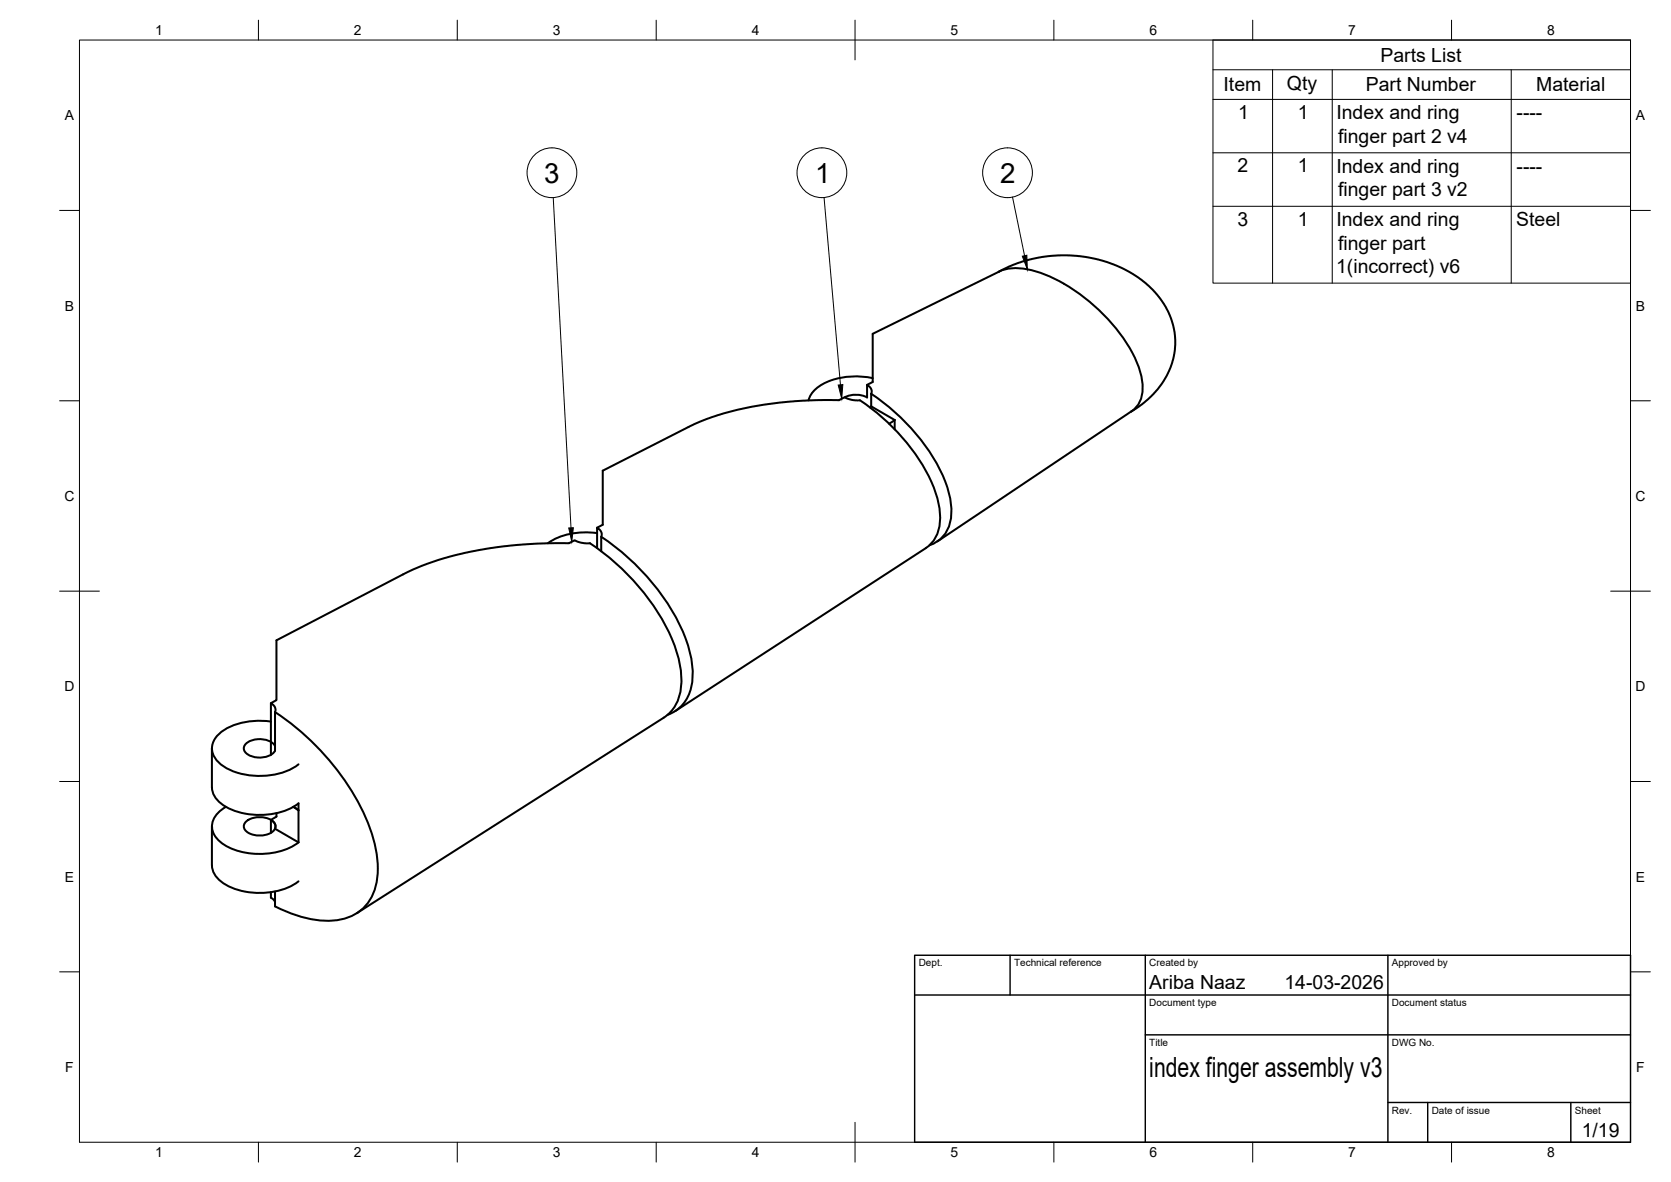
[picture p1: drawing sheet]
<svg xmlns="http://www.w3.org/2000/svg" width="420mm" height="297mm" viewBox="0 0 420 297" stroke-linecap="round" stroke-linejoin="round" font-family="sans-serif">
<!-- layer: Visible -->
<g fill="none" stroke="#000" stroke-width=".51">
<path d="M251.1 68.3l2.7-1.4 2.4-.9 5.2-1.3 5.3-.5 4.8 .2 5.6 1.1 4.9 1.8 4.3 2.5 3.7 3.2 2.6 3.3 1 1.8 .9 2.2 .7 2.5 .3 2.6-.3 4-1.3 3.9-1.2 2.3-1.4 2-2.7 2.8-1.9 1.5-2.3 1.6M251.2 68.2a12.9 12.9 0 0 1 9.1 0 44.4 44.4 0 0 1 25.8 23.5 11.7 11.7 0 0 1 .4 9.5l-1.2 1.5-.8 .6-48.8 32.8M251.2 68.2l-31.8 15.7v12.1l-1.4 .7M219.1 99l.1-.5-.1-.7-1.1-1.1v3.2a6.2 6.2 0 0 0-5.6-.1M219.1 99v3.1M219.1 99a50.6 50.6 0 0 1 18.6 22 16.3 16.3 0 0 1 .8 11.4 7.6 7.6 0 0 1-4.8 4.6M219.4 95a17.9 17.9 0 0 0-13.9 2.4 6 6 0 0 0-2.2 3.2M219 102.1l-.2 .4M219.1 102.1l5.9 3.4M225 105.5v2.4M225 105.5l-1.4 1M150.1 132.6l1.5-.7v-13.6l22-11.2 2.8-1.3 4-1.4 7.4-1.9 7.5-1.2 6.5-.6 7.8-.2a3.3 3.3 0 0 0 2.8-.6l1.7 .6 2 .1a49.4 49.4 0 0 1 18.8 22.1 16 16 0 0 1 .6 11.9 7.5 7.5 0 0 1-2.7 3.1"/>
<path d="M150.1 137.8v-5.2l.7 .6 .5 .8-.1 4.5M150.1 134a17.7 17.7 0 0 0-12.3 2.5M151.2 134.9a56.6 56.6 0 0 1 21.2 25.6 19.9 19.9 0 0 1 .8 14.1 9.1 9.1 0 0 1-5.3 5M232.8 137.8l-63 40.9M68.1 176.7v13M69.2 179l.1-.5-.1-.7-1.1-1.1 1.4-.8v-15l32.4-16.9 6-2.5a101.7 101.7 0 0 1 35.2-5l1.4-.7 1.5 .6 2.2 .1a55.7 55.7 0 0 1 21.5 25.9 20.2 20.2 0 0 1 .8 13.4 9.2 9.2 0 0 1-3.6 4.6l-77.2 49.1M69.2 179v9.7M69.2 178.9a62.5 62.5 0 0 1 24.2 30.2 23.9 23.9 0 0 1 .9 14.3 11.3 11.3 0 0 1-11.4 8 28.9 28.9 0 0 1-13.7-3.6M53.3 188.1v9.8a6.7 6.7 0 0 0 4.7 5.5 18.3 18.3 0 0 0 17.1-1.5v9.8l-6-3.4a1.75 1.75 0 0 0-1-2.3M68.1 181.3a17.2 17.2 0 0 0-12.8 2.9 4.7 4.7 0 0 0 .1 7.7 17.8 17.8 0 0 0 15.7 2.2 12.2 12.2 0 0 0 4-2M69.1 187.5a5 5 0 0 0-5.9-1.4 1.99 1.99 0 0 0-1.6 2.9 5.6 5.6 0 0 0 7.2 .1l.3-.4M53.3 207.7v9.8"/>
<path d="M53.3 217.5a6.7 6.7 0 0 0 4.7 5.5 18.7 18.7 0 0 0 16.3-.9l.8-.6M56.8 202.8a5.4 5.4 0 0 0-3.3 6.3 9.9 9.9 0 0 0 7.6 5.1 17.8 17.8 0 0 0 14-2.5M61.9 206.4a5.5 5.5 0 0 1 7.2 .5 1.95 1.95 0 0 1-1.6 2.7 5.5 5.5 0 0 1-6-1.2 1.52 1.52 0 0 1 .4-2zM69.5 204.4v.8l-1.4 .8v3.3M73.8 202.8l1.3 .8M68.1 224.2v1.4l1.1 1M69.2 224v3.8"/>
</g>
<!-- layer: BORDER -->
<g fill="none" stroke="#000" stroke-width=".25">
<path d="M20 10.1h390v276.9h-390zM65 5.1v5M115 5.1v5M165 5.1v5M215 5.1v10M265 5.1v5M315 5.1v5M365 5.1v5M15 52.9h5M410 52.9h5M15 100.7h5M410 100.7h5"/>
<path d="M15 148.6h10M405 148.6h10M15 196.4h5M410 196.4h5M15 244.2h5M410 244.2h5M65 287v5M115 287v5M165 287v5M215 282.1v9.9M265 287v5M315 287v5"/>
<path d="M365 287v5"/>
</g>
<!-- layer: TITLEBLOCK -->
<path d="M230 240.1h180v46.9h-180zM230 250h180M254 240.1v9.9M288 240.1v46.9M349 240.1v46.9M288 260.1h122M349 277.1h61M359 277.1v9.9M395 277.1v9.9" fill="none" stroke="#000" stroke-width=".36"/>
<!-- layer: Parts Lists -->
<path d="M305 10.1h105v61h-105zM305 17.5h105M320 17.5v53.6M335 17.5v53.6M380 17.5v53.6M305 25h105M305 38.4h105M305 51.8h105" fill="none" stroke="#000" stroke-width=".25"/>
<!-- layer: Balloons -->
<g fill="none" stroke="#000" stroke-width=".25">
<circle cx="138.8" cy="43.4" r="6.3"/>
<circle cx="206.7" cy="43.4" r="6.3"/>
<circle cx="253.3" cy="43.4" r="6.3"/>
</g>
<!-- layer: 0 -->
<path d="M257 64.4l1.2-.3 .1 3.6zM210.8 96.8l1.1-.1-.3 3.5zM143 132.7l1.2-.1-.4 3.5z" fill="#000" stroke="#000" stroke-width=".25"/>
<path d="M139.1 49.7l4.5 82.9M207.2 49.6l4.1 47.1M254.6 49.5l3 14.8" fill="none" stroke="#000" stroke-width=".25"/>
<g font-size="7">
<text x="136.8" y="45.9">3</text>
<text x="205" y="45.9">1</text>
<text x="251.5" y="45.9">2</text>
<text x="289" y="270.6">index finger assembly v3</text>
</g>
<g font-size="4.9">
<text x="347.1" y="15.5">Parts List</text>
<text x="307.7" y="23">Item</text>
<text x="323.6" y="22.5">Qty</text>
<text x="343.4" y="23">Part Number</text>
<text x="386.3" y="23">Material</text>
<text x="311.3" y="29.9">1</text>
<text x="326.3" y="29.9">1</text>
<text x="336" y="30">Index and ring</text>
<text x="336.4" y="35.9">finger part 2 v4</text>
<text x="381.3" y="30">----</text>
<text x="311.2" y="43.3">2</text>
<text x="326.3" y="43.3">1</text>
<text x="336" y="43.4">Index and ring</text>
<text x="381.3" y="43.4">----</text>
<text x="336.4" y="49.3">finger part 3 v2</text>
<text x="311.1" y="56.8">3</text>
<text x="326.3" y="56.8">1</text>
<text x="336" y="56.8">Index and ring</text>
<text x="381.3" y="56.9">Steel</text>
<text x="336.4" y="62.7">finger part</text>
<text x="336" y="68.6">1(incorrect) v6</text>
<text x="289" y="248.5">Ariba Naaz</text>
<text x="323" y="248.5">14-03-2026</text>
<text x="397.7" y="285.7">1/19</text>
</g>
<g font-size="3.5">
<text x="39" y="8.8">1</text>
<text x="89" y="8.8">2</text>
<text x="139" y="8.8">3</text>
<text x="189" y="8.8">4</text>
<text x="239" y="8.8">5</text>
<text x="289" y="8.8">6</text>
<text x="339" y="8.8">7</text>
<text x="389" y="8.8">8</text>
<text x="16.3" y="30.2">A</text>
<text x="411.3" y="30.2">A</text>
<text x="16.3" y="78">B</text>
<text x="411.3" y="78">B</text>
<text x="16.2" y="125.9">C</text>
<text x="411.2" y="125.9">C</text>
<text x="16.2" y="173.7">D</text>
<text x="411.2" y="173.7">D</text>
<text x="16.3" y="221.6">E</text>
<text x="411.3" y="221.6">E</text>
<text x="16.4" y="269.4">F</text>
<text x="411.4" y="269.4">F</text>
<text x="39" y="290.8">1</text>
<text x="89" y="290.8">2</text>
<text x="139" y="290.8">3</text>
<text x="189" y="290.8">4</text>
<text x="239" y="290.8">5</text>
<text x="289" y="290.8">6</text>
<text x="339" y="290.8">7</text>
<text x="389" y="290.8">8</text>
</g>
<g font-size="2.5">
<text x="231" y="242.9">Dept.</text>
<text x="255" y="242.9">Technical reference</text>
<text x="289" y="242.9">Created by</text>
<text x="350" y="242.9">Approved by</text>
<text x="289" y="252.8">Document type</text>
<text x="350" y="252.8">Document status</text>
<text x="289" y="262.9">Title</text>
<text x="350" y="262.9">DWG No.</text>
<text x="350" y="279.9">Rev.</text>
<text x="360" y="279.9">Date of issue</text>
<text x="396" y="279.9">Sheet</text>
</g>
</svg>
